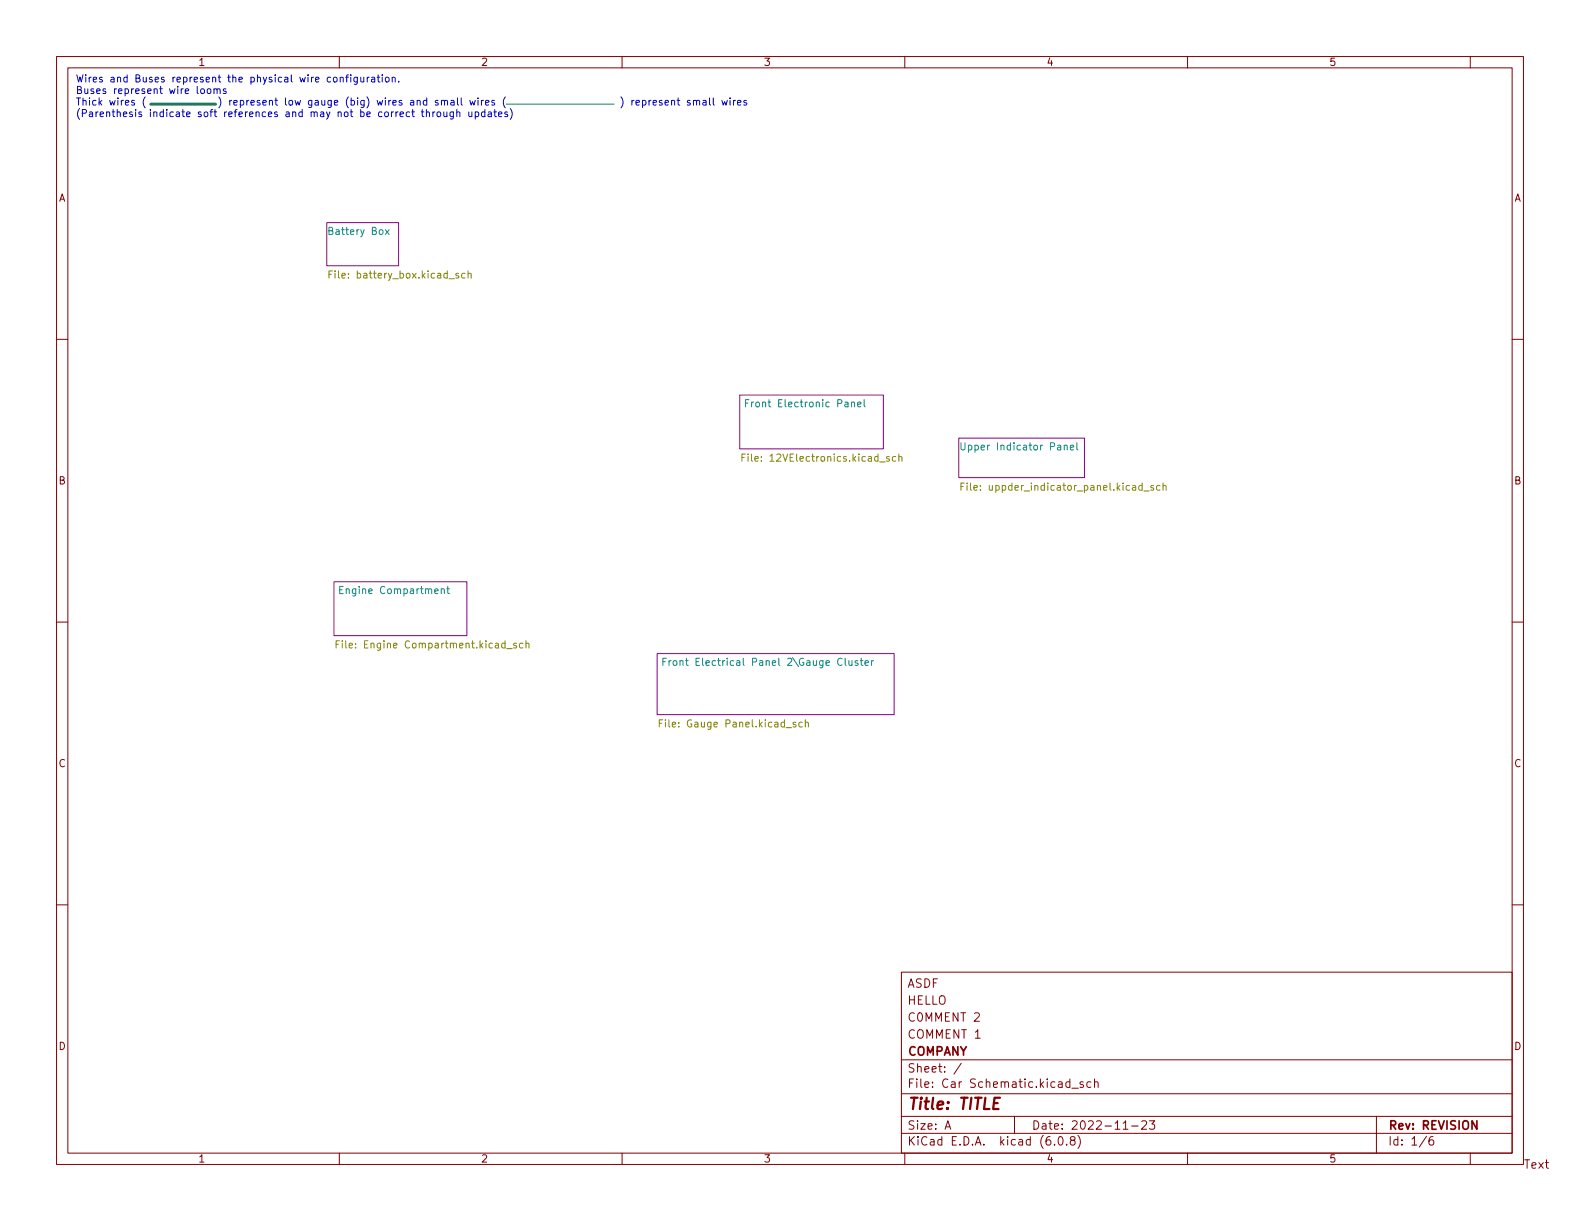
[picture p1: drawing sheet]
<svg xmlns="http://www.w3.org/2000/svg" width="279mm" height="216mm" viewBox="0 0 279 216" stroke-linecap="round" stroke-linejoin="round" font-family="sans-serif">
<g fill="none" stroke="#840000" stroke-width=".18">
<path d="M10 10h259.4v195.9h-259.4zM12 12h255.4v191.9h-255.4zM60 10v2M110 10v2M160 10v2M210 10v2M260 10v2M10 60h2M267.4 60h2M10 110h2M267.4 110h2M10 160h2"/>
<path d="M267.4 160h2M159.4 171.9h108v32h-108zM172.3 179.2l.6-.1 .2 .1 .1 .3-.9 1.1h.9M159.4 197.4h108M159.4 193.4h108M159.4 187.4h108M167.1 199.7l.5-1.5 .5 1.5M167.3 199.2h.7M170 188l-1.3 1.9M172.5 183.6h.8M179.4 197.4v3M189.2 191.4l-.4-.1-.3 .3v.4l.1 .2h.6"/>
<path d="M189.2 190.8v1.5M189.5 192.4h1.2M191.5 191.4l-.3-.1-.2 .2v.2l.5 .2v.3h-.5M192.9 191.4l-.4-.1-.3 .3v.4l.1 .2h.6M193.5 191.4l.3-.1 .3 .1 .1 .9M193.5 190.8v1.5M198.6 199.7h.9M200.1 199.1h1.2M201.9 198.3l.6-.1 .2 .1 .1 .3-1 1.1h1M203.3 198.2h.9l-.5 .5 .4 .2v.6l-.2 .2h-.4l-.2-.2M243.4 197.4v6.5M60 203.9v2"/>
<path d="M110 203.9v2M159.4 200.4h108M160 203.9v2M186.5 202.3v.2M187.3 201h.2a.81 .81 0 0 1 .6 .6 .81 .81 0 0 1-.3 .8l-.2 .1a.81 .81 0 0 1-.6-.6 .81 .81 0 0 1 .3-.9zM188.6 202.3v.2M189.5 201.6l-.2-.3v-.2l.2-.1h.5l.1 .3-.1 .2-.6 .2-.1 .2v.4l.2 .2 .5-.1 .1-.2-.1-.4-.2-.2M190.6 200.8a1.72 1.72 0 0 1 0 2.2M210 203.9v2M252.3 200.9l-1.3 1.9M253.4 201a.59 .59 0 0 0-.7 .6v.6l.1 .2 .5 .1 .2-.2v-.5l-.1-.2-.4-.1-.3 .3M260 203.9v2"/>
</g>
<path d="M261.2 198.2v1.5l-.9-1.5v1.5" fill="none" stroke="#840000" stroke-width=".3"/>
<path d="M176.8 194.1h-.9l-.3 2h1" fill="none" stroke="#840000" stroke-width=".4"/>
<g fill="#fff" stroke="#fff" stroke-width=".18">
<path d="M130.8 69.9h25.4v9.5h-25.4z"/>
<path d="M59.1 102.9h23.4v9.5h-23.4z"/>
<path d="M169.5 77.5h22.3v7h-22.3z"/>
<path d="M57.8 39.4h12.7v7.6h-12.7z"/>
<path d="M116.2 115.6h41.9v10.8h-41.9z"/>
</g>
<path d="M57.8 39.4h12.7v7.6h-12.7zM130.8 69.9h25.4v9.5h-25.4zM169.5 77.5h22.3v7h-22.3zM59.1 102.9h23.4v9.5h-23.4zM116.2 115.6h41.9v10.8h-41.9z" fill="none" stroke="#840084" stroke-width=".18"/>
<g fill="none" stroke="#008484" stroke-width=".18">
<path d="M68.1 40.6l.7 .9M68.8 40.6l-.7 .9M131.8 71.3h.4M132.4 70.7h-.6v1.2M150.6 71.2l.2-.1 .3 .1v.7M151.7 71.5l.6-.1-.1-.2-.4-.1-.1 .2v.6h.5M152.8 70.7v1.1l.2 .1M169.9 78.3v1l.3 .3h.2l.3-.3v-1M188.2 78.8l.2-.1 .3 .1v.8M189.3 79.1l.6-.1-.1-.2-.3-.1-.2 .2v.6h.5M190.4 78.3v1.1l.2 .2M60.1 104.3h.4"/>
<path d="M60.7 103.7h-.6v1.3h.6M78 104.2l.2-.1 .3 .1 .1 .8M79 104.1h.5M79.2 103.7v1.1l.3 .2M117.2 117h.4M117.8 116.4h-.6v1.3M118.3 116.8v.9M118.7 116.8l-.4 .3M119.2 116.9l.3-.1 .2 .3v.3l-.2 .3-.3-.1-.2-.2zM150.1 116.8l.1 .8 .3 .1 .2-.2M150.7 116.8v.9M151.7 116.9l-.3-.1-.2 .2 .1 .2 .4 .1v.3h-.5"/>
<path d="M152.1 116.8h.5M152.3 116.4v1.1l.3 .2M153 117.2l.6-.1-.1-.2-.4-.1-.1 .2v.6h.5M154.1 116.8v.9M154.5 116.8l-.4 .3"/>
</g>
<g fill="none" stroke="#848400" stroke-width=".18">
<path d="M58.2 48.5h.4M58.8 47.9h-.6v1.3M81.1 48.4l-.3-.1-.2 .2 .1 .2 .4 .1v.3h-.5M82.2 48.4l-.3-.1-.3 .3 .2 .5h.4M82.8 48.4l.2-.1 .3 .1v.8M82.8 47.9v1.3M131.2 80.9h.4M131.8 80.3h-.6v1.3M157.3 80.8l-.3-.1-.2 .2v.2l.5 .1v.3h-.5M158.4 80.8l-.4-.1-.2 .3 .1 .5h.5M159 80.8l.1-.1 .3 .1 .1 .8M159 80.3v1.3"/>
<path d="M169.9 86h.4M170.5 85.4h-.6v1.3M171 85.4v.1M202.3 86.8h.9M204 85.9l-.3-.1-.2 .2 .1 .2 .4 .1v.3h-.5M205.1 85.9l-.3-.1-.3 .3 .1 .5h.5M205.7 86l.1-.2 .4 .1v.8M205.7 85.4v1.3M59.4 113.9h.5M60 113.3h-.6v1.3M60.5 113.3v.1M89.6 114.7h1"/>
<path d="M91.3 113.8l-.3-.1-.2 .2 .1 .2 .4 .1v.3h-.5M92.5 113.8l-.4-.1-.2 .3 .1 .5h.5M93 113.9l.2-.2 .3 .1v.8M93 113.3v1.3M116.6 127.9h.4M117.2 127.3h-.6v1.2M141.9 127.8l-.4-.1-.2 .2 .1 .6h.5M142.4 127.8l.2-.1 .3 .1 .1 .7M142.4 127.3v1.2"/>
</g>
<g fill="none" stroke="#0000c2" stroke-width=".18">
<path d="M35.6 15.8l.3-.1 .3 .2v.4l-.3 .2h-.3l-.1-.2zM36.8 15.8l.3-.1 .2 .2v.4l-.2 .2h-.3l-.2-.2zM37.8 15.8l.2-.1 .3 .1 .1 .7M37.8 15.7v.8M38.4 15.9l.2-.2 .3 .1v.7M40 15.8l-.3-.1-.2 .2v.2l.5 .1v.3h-.5M60.2 13.8l.1-.1h.3l.1 .8M60.2 13.7v.8M61.1 13.7h.5M61.6 13.2l-.3 .2v1.1M62 13.2v.2M62 13.7v.8"/>
<path d="M63.2 13.7v1l-.3 .2h-.3M63.2 13.7h-.4l-.2 .2 .1 .5h.5M63.8 13.7v.7l.4 .1 .1-.1M64.3 13.7v.8M64.9 13.7v.8M65.3 13.7l-.4 .2M65.7 13.7h.5l.1 .8M66.3 14h-.5l-.1 .2 .1 .3 .5-.1M66.7 13.7h.5M66.9 13.2v1.1l.3 .2M67.6 13.2v.2M67.6 13.7v.8"/>
<path d="M68.3 13.7h.3l.2 .2v.4l-.2 .2-.3-.1-.2-.1zM69.4 13.8l.1-.1h.3l.1 .8M69.4 13.7v.8M70.5 14.4v.1M75.4 19.9l.2-.1h.3v.8M75.4 19.4v1.2M76.5 19.8v.8M76.9 19.8l-.4 .2M77.4 19.8h.3l.2 .2v.4l-.2 .2h-.3l-.1-.2zM78.5 19.8v.8h.3l.2-.1M79 19.8v.8M80.2 19.8v1l-.3 .3-.3-.1"/>
<path d="M80.2 19.8h-.4l-.2 .2 .1 .6h.5M80.8 19.9l.2-.1h.3v.8M80.8 19.4v1.2M82.9 19.8l.1 .8h.3l.1-.1M83.1 17.7l.2 .9 .3-.6 .2 .6 .2-.9M83.4 19.8v.8M84 19.8h.4l.3 .2-.2 .6h-.5M84 19.8v1.3M84.5 17.3v.1M84.5 17.7v.9M85.1 17.7v.9M85.5 17.7l-.4 .3"/>
<path d="M85.7 19.8h-.3l-.3 .2 .2 .6h.4M85.7 19.4v1.2M85.9 18.2l.6-.2-.1-.2-.4-.1-.1 .2v.6h.5M86.3 19.8h.5l.1 .8M87.3 19.8h.5M87.4 17.8l-.3-.1-.1 .2v.2l.4 .1v.3h-.4M87.5 19.4v1.1l.3 .1M89.4 17.1a1.46 1.46 0 0 0 0 2M89.7 19.8h-.3l-.2 .2 .1 .2 .4 .1v.3h-.5M90.2 19.2a1.46 1.46 0 0 1 0 1.9M109.8 17.1a1.46 1.46 0 0 1 0 2M111.7 17.7v.9"/>
<path d="M112.1 17.7l-.4 .3M112.5 18.2l.6-.2-.1-.2-.3-.1-.2 .2v.6h.5M113.6 17.8l.4-.1 .2 .3-.1 .5h-.5M113.6 17.7v1.3M114.8 17.7v.9M115.1 17.7l-.3 .3M115.5 18.2l.6-.2-.1-.2-.3-.1-.2 .2 .1 .6h.4M117.1 17.8l-.3-.1-.2 .2v.2l.5 .1v.3h-.5M117.6 18.2l.6-.2v-.2l-.4-.1-.2 .2 .1 .6h.5M118.8 17.9l.1-.2 .3 .1 .1 .8M118.8 17.7v.9M119.7 17.7h.5"/>
<path d="M119.9 17.3v1.1l.3 .2M122 17.8l-.3-.1-.2 .2 .1 .2 .4 .1v.3h-.5M122.6 17.9l.2-.2 .3 .1 .1 .8M122.6 17.7v.9M123.2 17.9l.2-.2 .3 .1v.8M124.3 17.8h.5l.1 .8M124.9 18l-.5 .1-.1 .2 .1 .3 .5-.1M125.5 17.3v1.1l.2 .2M126.1 17.3v1.1l.2 .2M127.7 17.7l.2 .9 .2-.6 .3 .6 .2-.9M129.1 17.3v.1M129.1 17.7v.9"/>
<path d="M129.7 17.7v.9M130.1 17.7l-.4 .3M130.4 18.2l.6-.2v-.2l-.4-.1-.2 .2 .1 .6h.5M132 17.8l-.3-.1-.2 .2 .1 .2 .4 .1v.3h-.5M86.9 20.1l-.4 .1-.2 .1 .2 .3h.4M88.2 20.2l.6-.1-.1-.3h-.4l-.1 .2v.6h.5"/>
</g>
<path d="M89.5 18.4h19.1" fill="none" stroke="#008400" stroke-width=".18"/>
<path d="M26.7 18.4h11.4" fill="none" stroke="#008400" stroke-width=".5"/>
<text font-size="2.8" fill="#840000" x="160.4" y="196.2">Title: TITLE</text>
<g font-size="2.1" fill="#840000">
<text x="160.4" y="177.6">HELLO</text>
<text x="160.4" y="174.6">ASDF</text>
<text x="160.4" y="183.6">COMMENT 1</text>
<text x="160.4" y="180.6">C0MMENT 2</text>
<text x="160.4" y="189.7">Sheet: /</text>
<text x="160.4" y="186.7">COMPANY</text>
<text x="160.4" y="192.4">File: Car Schematic.kicad_sch</text>
<text x="160.4" y="202.5">KiCad E.D.A. kicad (6.0.8)</text>
<text x="160.4" y="199.7">Size: A</text>
<text x="182.4" y="199.7">Date: 2022-11-23</text>
<text x="245.4" y="199.7">Rev: REVISION</text>
<text x="245.4" y="202.5">Id: 1/6</text>
<text x="269.4" y="206.7">Text</text>
</g>
<g font-size="1.8" fill="#840000">
<text x="35" y="11.6">1</text>
<text x="85" y="11.6">2</text>
<text x="135" y="11.6">3</text>
<text x="185" y="11.6">4</text>
<text x="235" y="11.6">5</text>
<text x="10.3" y="35.6">A</text>
<text x="267.7" y="35.6">A</text>
<text x="10.3" y="85.7">B</text>
<text x="267.7" y="85.7">B</text>
<text x="10.3" y="135.6">C</text>
<text x="267.7" y="135.6">C</text>
<text x="10.3" y="185.7">D</text>
<text x="267.7" y="185.7">D</text>
<text x="35" y="205.6">1</text>
<text x="85" y="205.6">2</text>
<text x="135" y="205.6">3</text>
<text x="185" y="205.6">4</text>
<text x="235" y="205.6">5</text>
</g>
<g font-size="1.8" fill="#0000c2">
<text x="13.3" y="14.6">Wires and Buses represent the physical wire configuration.</text>
<text x="13.3" y="16.6">Buses represent wire looms</text>
<text x="13.3" y="18.6">Thick wires ( ) represent low gauge (big) wires and small wires ( ) represent small wires</text>
<text x="13.3" y="20.7">(Parenthesis indicate soft references and may not be correct through updates)</text>
</g>
<g font-size="1.8" fill="#008484">
<text x="58.5" y="41.5">Battery Box</text>
<text x="133" y="72">Front Electronic Panel</text>
<text x="171.1" y="79.6">Upper Indicator Panel</text>
<text x="60.7" y="105">Engine Compartment</text>
<text x="119.7" y="117.7">Front Electrical Panel 2\Gauge Cluster</text>
</g>
<g font-size="1.8" fill="#848400">
<text x="59.1" y="49.2">File: battery_box.kicad_sch</text>
<text x="132.4" y="81.6">File: 12VElectronics.kicad_sch</text>
<text x="171.5" y="86.7">File: uppder_indicator_panel.kicad_sch</text>
<text x="61" y="114.6">File: Engine Compartment.kicad_sch</text>
<text x="117.8" y="128.6">File: Gauge Panel.kicad_sch</text>
</g>
</svg>
